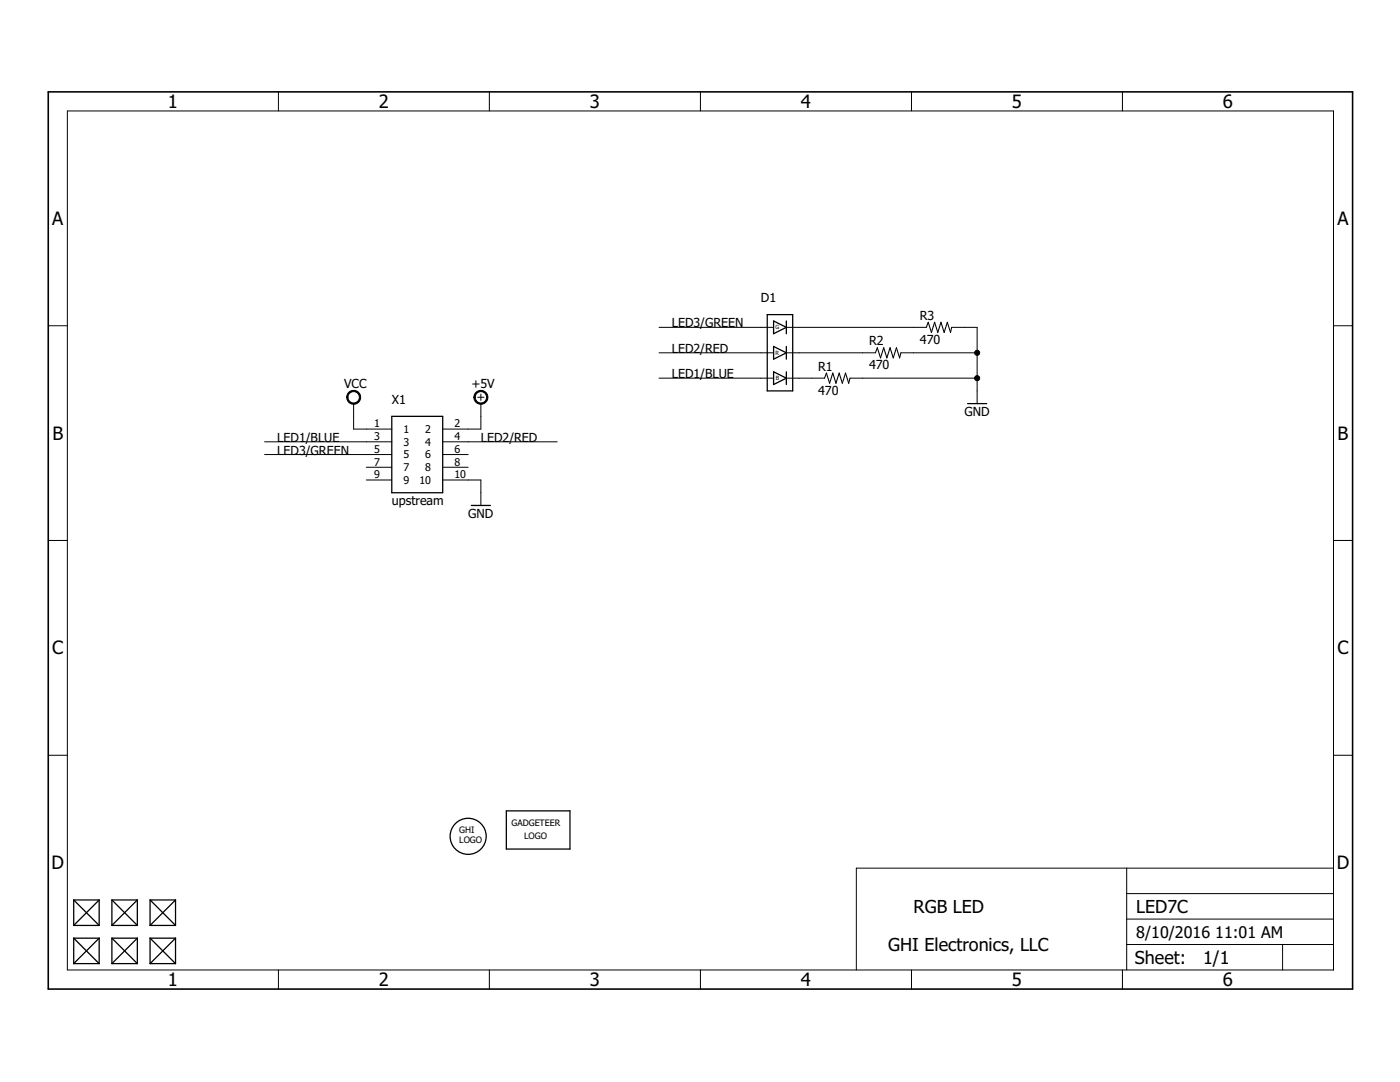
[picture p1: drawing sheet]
<svg xmlns="http://www.w3.org/2000/svg" width="279mm" height="216mm" viewBox="0 0 279 216" stroke-linecap="round" stroke-linejoin="round" font-family="sans-serif">
<g fill="none" stroke="#000" stroke-width=".25">
<path d="M153.1 62.8h5.1v15.2h-5.1zM154.4 64.1l2.5 1.2-2.5 1.3zM154.4 69.1l2.5 1.3-2.5 1.3zM154.4 74.2l2.5 1.3-2.5 1.2zM156.9 64.1v2.5M156.9 69.1v2.6M156.9 74.2v2.5M78.2 83.1h10.1v15.2h-10.1zM193.1 80.5h3.8M94.1 100.9h3.8M14.7 179.6l5.1 5.1M14.7 179.6v5.1"/>
<path d="M14.7 179.6h5.1M19.8 179.6v5.1M19.8 179.6l-5.1 5.1M22.3 179.6v5.1M22.3 179.6l5.1 5.1M22.3 179.6h5.1M27.4 179.6v5.1M27.4 179.6l-5.1 5.1M30 179.6v5.1M30 179.6h5M30 179.6l5 5.1M35 179.6l-5 5.1"/>
<path d="M35 179.6v5.1M101 161.8h12.7v7.6h-12.7zM14.7 187.2h5.1M14.7 192.3h5.1M14.7 187.2l5.1 5.1M14.7 187.2v5.1M14.7 184.7h5.1M19.8 187.2l-5.1 5.1M19.8 187.2v5.1M22.3 187.2l5.1 5.1M22.3 187.2h5.1M22.3 192.3h5.1"/>
<path d="M22.3 187.2v5.1M22.3 184.7h5.1M27.4 187.2l-5.1 5.1M27.4 187.2v5.1M30 187.2h5M30 192.3h5M30 187.2l5 5.1M30 187.2v5.1M30 184.7h5M35 187.2l-5 5.1M35 187.2v5.1"/>
<circle cx="93.4" cy="166.9" r="3.6"/>
</g>
<g fill="none" stroke="#000" stroke-width=".2">
<path d="M55.6 18.3v3.8M97.7 18.3v3.8M139.8 18.3v3.8M181.9 18.3v3.8M224 18.3v3.8M13.4 22.1h252.7v171.4h-252.7zM9.6 65h3.8M95.3 79.3h1.3M96 78.6v1.3M131.5 75.5h22.9M131.5 70.4h22.9M131.5 65.3h22.9"/>
<path d="M156.9 75.5h7.6M156.9 70.4h17.8M156.9 65.3h28M169.6 75.5h25.4M179.8 70.4h15.2M189.9 65.3h5.1v15.2M266.1 65h3.8M52.8 88.2h25.4M52.8 90.7h25.4M70.6 80.5v5.1h7.6M73.1 93.2h5.1M73.1 95.8h5.1"/>
<path d="M88.3 95.8h7.7v5.1M88.3 88.2h22.9M88.3 90.7h5.1M88.3 93.2h5.1M96 80.5v5.1h-7.7M9.6 107.8h3.8M266.1 107.8h3.8M9.6 150.7h3.8M266.1 150.7h3.8M224.9 173.2v20.3M224.9 178.3h41.2M266.1 173.2h-95.2v20.3"/>
<path d="M55.6 193.5v3.9M97.7 193.5v3.9M139.8 193.5v3.9M181.9 193.5v3.9M224 193.5v3.9M224.9 188.5h41.2M224.9 183.4h41.2M256 188.5v5"/>
</g>
<g fill="#000" stroke="#000" stroke-width=".2">
<path d="M69.6 78.3a1.4 1.4 0 0 1 2.2 .2 1.4 1.4 0 0 1-.8 2.1 1.4 1.4 0 0 1-1.8-1.3h.2a1.14 1.14 0 0 1 1.7-1 1.14 1.14 0 0 1 .2 2 1.14 1.14 0 0 1-1.8-.7l-.1-.3h-.2z" fill-rule="evenodd"/>
<path d="M95 78.3a1.4 1.4 0 0 1 2.2 .3 1.4 1.4 0 0 1-.9 2 1.4 1.4 0 0 1-1.7-1.3h.2a1.15 1.15 0 0 1 1.6-1.1 1.15 1.15 0 0 1 .3 1.9 1.15 1.15 0 0 1-1.8-.5l-.1-.3h-.2z" fill-rule="evenodd"/>
<circle cx="195" cy="75.5" r=".51"/>
<circle cx="195" cy="70.4" r=".51"/>
</g>
<path d="M9.6 18.3h260.3v179.1h-260.3z" fill="none" stroke="#000" stroke-width=".32"/>
<path d="M164.5 75.5l.4-1.1 .7 2.1 .6-2.1 .6 2.1 .7-2.1 .6 2.1 .6-2.1 .7 2.1 .2-1M174.7 70.4l.4-1 .6 2 .7-2 .6 2 .6-2 .7 2 .6-2 .6 2 .3-1M184.9 65.3l.4-1 .6 2 .6-2 .7 2 .6-2 .6 2 .7-2 .6 2 .2-1" fill="none" stroke="#000" stroke-width=".21"/>
<g font-size="3.7">
<text x="33.5" y="21.5">1</text>
<text x="75.6" y="21.5">2</text>
<text x="117.7" y="21.5">3</text>
<text x="159.8" y="21.5">4</text>
<text x="202" y="21.5">5</text>
<text x="244.1" y="21.5">6</text>
<text x="10.4" y="44.9">A</text>
<text x="266.9" y="44.9">A</text>
<text x="10.5" y="87.7">B</text>
<text x="267" y="87.7">B</text>
<text x="10.4" y="130.6">C</text>
<text x="266.9" y="130.6">C</text>
<text x="10.3" y="173.4">D</text>
<text x="266.8" y="173.4">D</text>
<text x="33.5" y="196.7">1</text>
<text x="75.6" y="196.7">2</text>
<text x="117.7" y="196.7">3</text>
<text x="159.8" y="196.7">4</text>
<text x="202" y="196.7">5</text>
<text x="244.1" y="196.7">6</text>
</g>
<g font-size="3.6">
<text x="182.3" y="182.1">RGB LED</text>
<text x="226.8" y="182.1">LED7C</text>
<text x="177.2" y="189.7">GHI Electronics, LLC</text>
<text x="226.5" y="192.4">Sheet:</text>
<text x="240.1" y="192.3">1/1</text>
</g>
<g font-size="3.2">
<text x="226.8" y="187.2">8/10/2016</text>
<text x="242.5" y="187.2">11:01 AM</text>
</g>
<g font-size="2.5">
<text x="134.1" y="65.3">LED3/GREEN</text>
<text x="151.8" y="60.2">D1</text>
<text x="183.6" y="63.8">R3</text>
<text x="134.1" y="70.4">LED2/RED</text>
<text x="173.4" y="68.9">R2</text>
<text x="183.6" y="68.6">470</text>
<text x="68.7" y="77.4">VCC</text>
<text x="94.1" y="77.4">+5V</text>
<text x="134.1" y="75.5">LED1/BLUE</text>
<text x="163.3" y="74">R1</text>
<text x="173.4" y="73.7">470</text>
<text x="78.2" y="80.5">X1</text>
<text x="163.3" y="78.8">470</text>
<text x="192.5" y="83.1">GND</text>
<text x="55.3" y="88.2">LED1/BLUE</text>
<text x="96" y="88.2">LED2/RED</text>
<text x="55.3" y="90.7">LED3/GREEN</text>
<text x="78.2" y="100.9">upstream</text>
<text x="93.4" y="103.4">GND</text>
</g>
<g font-size="2.1">
<text x="74.7" y="85.3">1</text>
<text x="74.7" y="87.8">3</text>
<text x="80.5" y="86.4">1</text>
<text x="80.5" y="88.9">3</text>
<text x="84.9" y="86.4">2</text>
<text x="84.9" y="88.9">4</text>
<text x="90.7" y="85.3">2</text>
<text x="90.7" y="87.8">4</text>
<text x="74.7" y="90.3">5</text>
<text x="74.7" y="92.9">7</text>
<text x="74.7" y="95.4">9</text>
<text x="80.5" y="91.5">5</text>
<text x="80.5" y="94">7</text>
<text x="84.9" y="91.5">6</text>
<text x="84.9" y="94">8</text>
<text x="90.7" y="90.3">6</text>
<text x="90.7" y="92.9">8</text>
<text x="90.7" y="95.4">10</text>
<text x="80.5" y="96.5">9</text>
<text x="83.7" y="96.5">10</text>
</g>
<g font-size="1.8">
<text x="91.7" y="166.3">GHI</text>
<text x="102.1" y="164.9">GADGETEER</text>
<text x="104.6" y="167.4">LOGO</text>
<text x="91.7" y="168.2">LOGO</text>
</g>
<g font-size="1.1">
<text x="154.8" y="65.7">G</text>
<text x="154.8" y="70.8">R</text>
<text x="154.8" y="75.9">B</text>
</g>
</svg>
